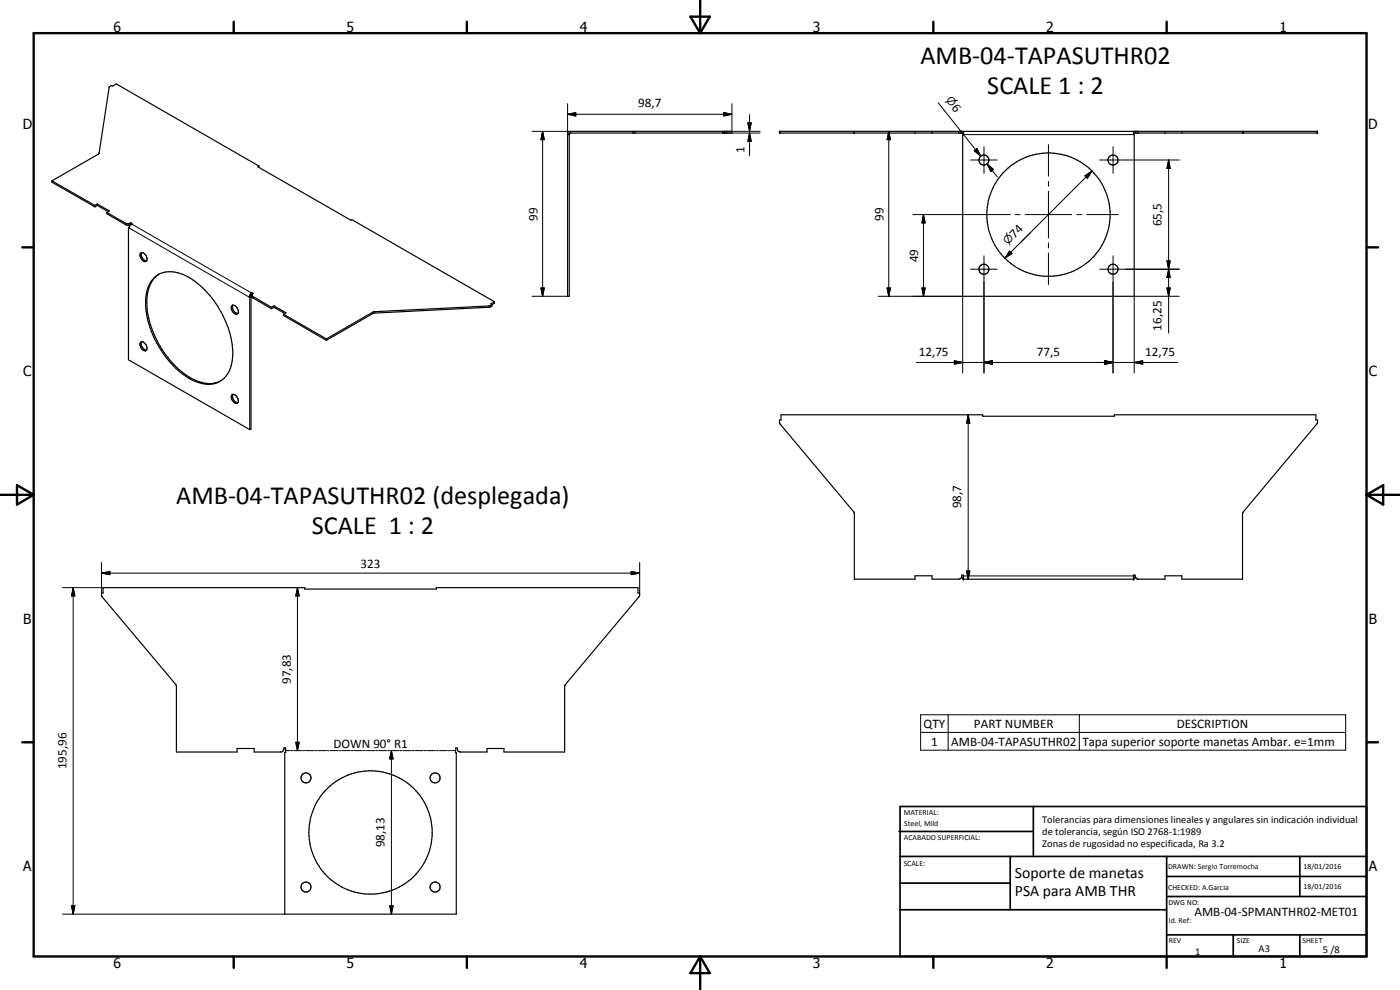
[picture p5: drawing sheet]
<svg xmlns="http://www.w3.org/2000/svg" width="420mm" height="297mm" viewBox="0 0 420 297" stroke-linecap="round" stroke-linejoin="round" font-family="sans-serif">
<g fill="none" stroke="#000" stroke-width=".35">
<path d="M170.3 39.4h49.4v.5h-49.4zM170.5 39.9l-.2 49h.5v-48.6l.3-.4M218.1 39.4v.5M256.4 39.4v.5M274.6 39.4v.5M279.7 39.4v.5M288.7 39.4v.5M289.2 39.9h-55.3v-.5h161.5v.5h-55.2M289.2 39.4v1h-.3v48.5h51.5v-48.5h-.2v-1M340.6 39.4v.5M349.6 39.4v.5M354.7 39.4v.5"/>
<path d="M372.9 39.4v.5M15.6 54.3l12.9 7.3M15.6 54.3v.4l12.9 7.4M77.7 49.8l-42.8-24.6-1.1 .6-.4-.1-.6 .5-3.1 19.8-14.1 8.3M77.7 49.8l-.3 .2 27.9 16.1 .3-.2 42.8 24.7M77.7 49.8v.4M170.3 40.4h.5M28.5 61.6v.5M29.2 61.2l-.7 .4M29.2 61.2l3.6 2.1-.7 .5M29.2 61.2v.4M29.2 61.6l3.3 1.9"/>
<path d="M29.2 61.6l-.7 .5M32.1 63.8l5.6 3.2 .8 .1 .8-.3M32.1 63.8v.3l5.6 3.3 .8 .2 .8-.3M38.6 68.3v39.6l36.4 21M38.8 68.2v.2l-.2-.1M38.8 68.2l-.2 .1M39.3 66.8l.3 .3-.3 .2M39.3 66.8v.5M39.3 67.3l-.5 .9M42.2 75.9a1.61 1.61 0 0 1 1.9 1.8 .76 .76 0 0 1-.6 .8 .76 .76 0 0 1-.8-.5 1.91 1.91 0 0 1-.5-2.1zM42.5 75.8a1.93 1.93 0 0 0 1.5 2.5M46.6 83a8.8 8.8 0 0 1 9.8 .1 29 29 0 0 1 13.4 23.7 8.4 8.4 0 0 1-4.4 8 10.9 10.9 0 0 1-10.5-2.5 28.9 28.9 0 0 1-11.2-22.3 9.7 9.7 0 0 1 2.9-7z"/>
<path d="M47.7 82.3a9.5 9.5 0 0 0-3.6 8.7 28.4 28.4 0 0 0 14.1 22.9 8.6 8.6 0 0 0 8 .4M69.6 91.7a1.52 1.52 0 0 1 1.7 .7 1.52 1.52 0 0 1-.2 1.9 1.89 1.89 0 0 1-1.5-2.6zM69.9 91.6a1.88 1.88 0 0 0 1.5 2.5M74.8 89.2l.2 .1M75 89.3v39.6M75.1 88.9l.2 .2M75.1 88.9l-.3 .3M75.3 89.1v39.6l-.3 .2M75.3 89.1l-.3 .2M75.6 88.6l5.9 3.6M75.7 87.8l.3 .3-.3 .2M75.7 87.8l-.5 .4-.4 1"/>
<path d="M75.7 88.3l-.6 .6M75.7 88.3h.1M75.7 87.8v.5M75.7 88.3v1l5.8 3.3M81.5 92.2v.4M82.2 91.8l-.7 .4M82.2 91.8l3.6 2.1-.7 .4M82.2 91.8v.4M82.2 92.2l3.3 1.9M82.2 92.2l-.7 .4M85.1 94.3l12.8 7.4M85.1 94.3v.4l12.8 7.4"/>
<path d="M147.6 91.4v.4l-.8 .4-34.6 1.8-14.3 8.1M147.6 91.4l-1 .4-34.4 1.8-14.3 8.1M148.4 90.6l-1.1 .6 .3 .2M148.4 90.6v.4l-.8 .4M42.5 102.5a1.11 1.11 0 0 0-.2 1.9 1.14 1.14 0 0 0 1.7 .7M42.5 102.5a2 2 0 0 1 1.5 2.6M42.5 102.5a1.96 1.96 0 0 0 1.5 2.6M69.6 118.5a1.64 1.64 0 0 1 1.6 .6 1.64 1.64 0 0 1 .2 1.8 1.51 1.51 0 0 1-2-1.6zM69.9 118.3a1.84 1.84 0 0 0 1.5 2.5M97.9 101.7v.4M30.9 176.3h60.6v.4h39.5v-.4h60.5v1.6h.5l-.2 1-22.2 26.7-.2 20h-18.2v-1h-5v1h-8l-.8-.3-.2-.9h-.5v1.4h.2v48.5h-51.4v-48.5h.2v-1.4h-.5v.3a.93 .93 0 0 1-1 .9h-7.9v-1h-5.1v1h-18.3v-20l-22.3-26.7-.1-1h.4zM289.2 173.8v-1.2h-.5l-.1 .6-.7 .6h-8.2v-1h-5.1v1h-18.2l-.1-20.1-22.2-26.4-.2-1.3h.5v-1.5h60.5v.4h39.5v-.4h60.5v1.5h.5l-.2 1.3-22.2 26.4-.1 20.1h-18.2v-1h-5.1v1h-8.2l-.6-.6-.2-.6h-.4v1.2"/>
<path d="M289.2 173.3h-.3v.5h51.5v-.5h-.2"/>
<circle cx="295.3" cy="48" r="1.49"/>
<circle cx="334" cy="48" r="1.51"/>
<circle cx="314.7" cy="64.4" r="18.5"/>
<circle cx="295.3" cy="80.8" r="1.5"/>
<circle cx="334" cy="80.8" r="1.51"/>
<circle cx="91.8" cy="233.4" r="1.5"/>
<circle cx="130.6" cy="233.4" r="1.51"/>
<circle cx="111.2" cy="249.8" r="18.5"/>
<circle cx="91.8" cy="266.2" r="1.5"/>
<circle cx="130.6" cy="266.2" r="1.52"/>
</g>
<g fill="none" stroke="#000" stroke-width=".3">
<path d="M162.8 39.4l.6 2.5h-1.1zM162.8 39.4v49.5M170.3 34.3l2.5-.5v1zM170.3 31.1v8.3h-10.6M170.3 34.3h49.4M189.9 39.4v.5M190.6 39.4v.5M217.2 33.8l2.5 .5-2.5 .5zM217.5 39.4v.5M219.7 31.1v8.3M224.4 36.9h1.1l-.6 2.5zM224.9 39.9l.6 2.5h-1.1z"/>
<path d="M224.9 34.4v12.3M228.1 39.4h-11.2v.5h11.2M234.1 39.4v.5M256.2 39.4v.5M266.7 39.4l.5 2.5h-1zM266.7 39.4v49.5M281.6 30.9l12.7 16M287.7 39.4v.5M341.7 39.4v.5M373.2 39.4v.5M395.2 39.4v.5M289.2 40.4h51"/>
<path d="M291.3 48h8M292.4 45.2l.8-.6 1.1 2.3zM292.8 44.9l1.5 2M295.3 44v8M296.2 49.2l1.9 1.6-.7 .7zM296.2 49.2l3.1 3.9M314.7 43.4v9.5M314.7 54.4v1.5M314.7 57.4v14M325.6 52.7l2.1-1.4-1.4 2.2zM327.7 51.3l-26.1 26.2M330 48h23.9"/>
<path d="M334 44v8M350.7 48l.5 2.5h-1zM350.7 48v51.9M37.7 67v.4M38.8 68.4l36 20.8M39.1 67v.4M39.4 67.2l36.1 20.7v.4M274 64.4h29.2M277.1 64.4l.6 2.5h-1zM277.1 64.4v24.5M295.3 76.8v35.1M303 75.4l.7 .7-2.1 1.4z"/>
<path d="M304.7 64.4h1.4M307.7 64.4h13.9M314.7 72.9v1.5M314.7 75.9v9.5M323.2 64.4h1.4M326.2 64.4h9.4M334 76.8v35.1M350.2 78.3h1l-.5 2.5zM75.8 88.9v.5M111.8 93.7v.4M112.5 93.5v.4M146.6 91.8v.4"/>
<path d="M147.2 91.7v.4M159.7 88.9h10.6M162.3 86.4h1.1l-.6 2.5zM263.6 88.9h25.3v23M266.2 86.4h1l-.5 2.5zM276.7 86.4h1l-.6 2.5zM291.3 80.8h8M330 80.8h23.9M350.2 86.4h1l-.5 2.5zM350.7 80.8l.5 2.5h-1zM353.9 88.9h-13.5v23M275 108.8h78.4"/>
<path d="M286.4 108.2l2.5 .6-2.5 .5zM295.3 108.8l2.5-.6v1.1zM331.5 108.2l2.5 .6-2.5 .5zM340.4 108.8l2.5-.6v1.1zM290.6 124.5l.5 2.5h-1zM290.6 124.5v49.3M18.8 176.3h12.1M22 176.3l.5 2.5h-1zM22 176.3v98M30.5 172l2.5-.6v1zM30.5 172h161.5M30.5 168.8v9.1"/>
<path d="M89.3 176.3l.5 2.5h-1zM89.3 176.3v48.9M189.4 171.4l2.6 .6-2.6 .4zM192 168.8v9.1M289.2 172.8h51M290.1 171.3h1l-.5 2.5zM276.3 214.5h127.5v10.6h-127.5zM276.3 219.8h127.5M284.6 214.5v10.6M323.9 214.5v10.6M85.7 225.2h1.2M87.2 225.2h.6"/>
<path d="M88.1 225.2h2.5M88.8 222.7h1l-.5 2.5zM90.9 225.2h.6M91.8 225.2h2.4M94.5 225.2h.6M95.4 225.2h2.5M98.2 225.2h.6M99.1 225.2h2.4M101.8 225.2h.6M102.7 225.2h2.4M105.4 225.2h.6M106.3 225.2h2.5"/>
<path d="M109.1 225.2h.6M110 225.2h2.4M112.7 225.2h.6M113.6 225.2h2.5M116.4 225.2h.6M117.3 225.2h2.4M117.5 225.2l.5 2.5h-1zM117.5 225.2v49.1M120 225.2h.6M120.9 225.2h2.4M123.6 225.2h.7M124.6 225.2h2.4"/>
<path d="M127.3 225.2h.6M128.2 225.2h2.4M130.9 225.2h.6M131.9 225.2h2.4M134.6 225.2h.6M135.5 225.2h1.2M18.8 274.3h66.7M21.5 271.8h1l-.5 2.5zM117 271.8h1l-.5 2.5z"/>
</g>
<g fill="#000">
<circle cx="289.2" cy="39.4" r=".18"/>
<circle cx="340.2" cy="39.4" r=".18"/>
<circle cx="39.3" cy="67.3" r=".18"/>
<circle cx="289.2" cy="173.8" r=".18"/>
<circle cx="340.2" cy="173.8" r=".18"/>
</g>
<g fill="none" stroke="#000" stroke-width=".71">
<path d="M10.1 9.9h400v277.1h-400zM70.1 6.5v3.4M140.1 6.5v3.4M207.2 5h5.8l-2.9 4.9zM210.1 0v9.9M280.1 6.5v3.4M350.1 6.5v3.4M6.7 74.2h3.4M410.1 74.2h3.5M.1 148.5h10M5.1 145.6l5 2.9-5 2.9zM410.1 148.5h10"/>
<path d="M410.1 148.5l5-2.9v5.8zM6.7 222.7h3.4M410.1 222.7h3.5M70.1 287v3.4M140.1 287v3.4M210.1 287v10M210.1 287l2.9 5h-5.8zM280.1 287v3.4M350.1 287v3.4"/>
</g>
<g fill="none" stroke="#000" stroke-width=".51">
<path d="M269.8 249.5h40.3M270.1 242h140v45h-140zM270.1 257h140M303.2 257v16M310.1 242v15M350.1 257v30M390.1 257v12M270.1 265h33.1M270.1 273h80M350.1 269h60M350.1 263h60M350.1 280.5h60"/>
<path d="M370.1 280.5v6.5M390.1 280.5v6.5"/>
</g>
<g fill="#000">
<path d="M170.3 34.3l2.5-.5v1zM217.2 33.8l2.5 .5-2.5 .5zM224.4 36.9h1.1l-.6 2.5zM162.8 39.4l.6 2.5h-1.1zM224.9 39.9l.6 2.5h-1.1zM266.7 39.4l.5 2.5h-1zM292.4 45.2l.8-.6 1.1 2.3zM296.2 49.2l1.9 1.6-.7 .7zM325.6 52.7l2.1-1.4-1.4 2.2zM350.7 48l.5 2.5h-1zM277.1 64.4l.6 2.5h-1zM303 75.4l.7 .7-2.1 1.4z"/>
<path d="M350.2 78.3h1l-.5 2.5zM162.3 86.4h1.1l-.6 2.5zM266.2 86.4h1l-.5 2.5zM276.7 86.4h1l-.6 2.5zM350.2 86.4h1l-.5 2.5zM350.7 80.8l.5 2.5h-1zM286.4 108.2l2.5 .6-2.5 .5zM295.3 108.8l2.5-.6v1.1zM331.5 108.2l2.5 .6-2.5 .5zM340.4 108.8l2.5-.6v1.1zM290.6 124.5l.5 2.5h-1zM22 176.3l.5 2.5h-1z"/>
<path d="M30.5 172l2.5-.6v1zM89.3 176.3l.5 2.5h-1zM189.4 171.4l2.6 .6-2.6 .4zM290.1 171.3h1l-.5 2.5zM88.8 222.7h1l-.5 2.5zM117.5 225.2l.5 2.5h-1zM21.5 271.8h1l-.5 2.5zM117 271.8h1l-.5 2.5z"/>
</g>
<g font-size="7.9">
<text x="276.2" y="19.3">AMB-04-TAPASUTHR02</text>
<text x="296.3" y="28.2">SCALE 1 : 2</text>
<text x="52.9" y="151.3">AMB-04-TAPASUTHR02 (desplegada)</text>
<text x="93.5" y="160.3">SCALE 1 : 2</text>
</g>
<g font-size="4.7">
<text x="304.6" y="263.5">Soporte de manetas</text>
<text x="304.6" y="268.9">PSA para AMB THR</text>
</g>
<g font-size="4.2">
<text x="34" y="9.6">6</text>
<text x="104" y="9.6">5</text>
<text x="174" y="9.6">4</text>
<text x="244" y="9.6">3</text>
<text x="314" y="9.6">2</text>
<text x="384" y="9.6">1</text>
<text x="6.8" y="38.7">D</text>
<text x="410.6" y="38.7">D</text>
<text x="7" y="112.9">C</text>
<text x="410.8" y="112.9">C</text>
<text x="7" y="187.1">B</text>
<text x="410.8" y="187.1">B</text>
<text x="7" y="261.4">A</text>
<text x="410.8" y="261.4">A</text>
<text x="34" y="290.4">6</text>
<text x="104" y="290.4">5</text>
<text x="174" y="290.4">4</text>
<text x="244" y="290.4">3</text>
<text x="314" y="290.4">2</text>
<text x="384" y="290.4">1</text>
</g>
<g font-size="3.9">
<text x="191.5" y="32.2">98,7</text>
<text x="285.5" y="32.3" transform="rotate(51 285.5 32.3)">6</text>
<text x="223.4" y="46" transform="rotate(-90 223.4 46)">1</text>
<text x="161.3" y="66.2" transform="rotate(-90 161.3 66.2)">99</text>
<text x="265.2" y="66.2" transform="rotate(-90 265.2 66.2)">99</text>
<text x="304.5" y="71.6" transform="rotate(-45 304.5 71.6)">74</text>
<text x="348.6" y="67.9" transform="rotate(-90 348.6 67.9)">65,5</text>
<text x="275.6" y="78.7" transform="rotate(-90 275.6 78.7)">49</text>
<text x="348.6" y="99.2" transform="rotate(-90 348.6 99.2)">16,25</text>
<text x="275.7" y="106.7">12,75</text>
<text x="311.2" y="106.7">77,5</text>
<text x="343.7" y="106.7">12,75</text>
<text x="288.5" y="152.6" transform="rotate(-90 288.5 152.6)">98,7</text>
<text x="108.2" y="170.4">323</text>
<text x="87.2" y="205.2" transform="rotate(-90 87.2 205.2)">97,83</text>
<text x="277.2" y="218.4">QTY</text>
<text x="292.3" y="218.4">PART NUMBER</text>
<text x="353.1" y="218.4">DESCRIPTION</text>
<text x="100.1" y="224.4">DOWN 90° R1</text>
<text x="279.5" y="223.7">1</text>
<text x="285.5" y="223.7">AMB-04-TAPASUTHR02</text>
<text x="324.9" y="223.8">Tapa superior soporte manetas Ambar. e=1mm</text>
<text x="19.9" y="230.8" transform="rotate(-90 19.9 230.8)">195,96</text>
<text x="115.4" y="254.3" transform="rotate(-90 115.4 254.3)">98,13</text>
<text x="358.5" y="275">AMB-04-SPMANTHR02-MET01</text>
</g>
<g font-size="3.3">
<text x="283.7" y="30.1" transform="rotate(51 283.7 30.1)">n</text>
<text x="302.5" y="73.6" transform="rotate(-45 302.5 73.6)">n</text>
</g>
<g font-size="3.1">
<text x="312.7" y="246.8">Tolerancias para dimensiones lineales y angulares sin indicación individual</text>
<text x="312.7" y="250.4">de tolerancia, según ISO 2768-1:1989</text>
<text x="312.7" y="254">Zonas de rugosidad no especificada, Ra 3.2</text>
<text x="358.7" y="286.5">1</text>
<text x="377.7" y="285.6">A3</text>
<text x="397" y="285.9">5 /8</text>
</g>
<g font-size="2.4">
<text x="271.2" y="244.4">MATERIAL:</text>
<text x="271.3" y="252">ACABADO SUPERFICIAL:</text>
<text x="271.4" y="247.9">Steel, Mild</text>
<text x="271.2" y="259.7">SCALE:</text>
<text x="350.6" y="260.8">DRAWN: Sergio Torremocha</text>
<text x="391.2" y="260.6">18/01/2016</text>
<text x="350.6" y="267">CHECKED: A.Garcia</text>
<text x="391.2" y="266.7">18/01/2016</text>
<text x="350.6" y="271.4">DWG NO:</text>
<text x="350.8" y="276.9">Id. Ref:</text>
<text x="350.8" y="282.8">REV</text>
<text x="371.2" y="282.9">SIZE</text>
<text x="390.9" y="282.9">SHEET</text>
</g>
</svg>
